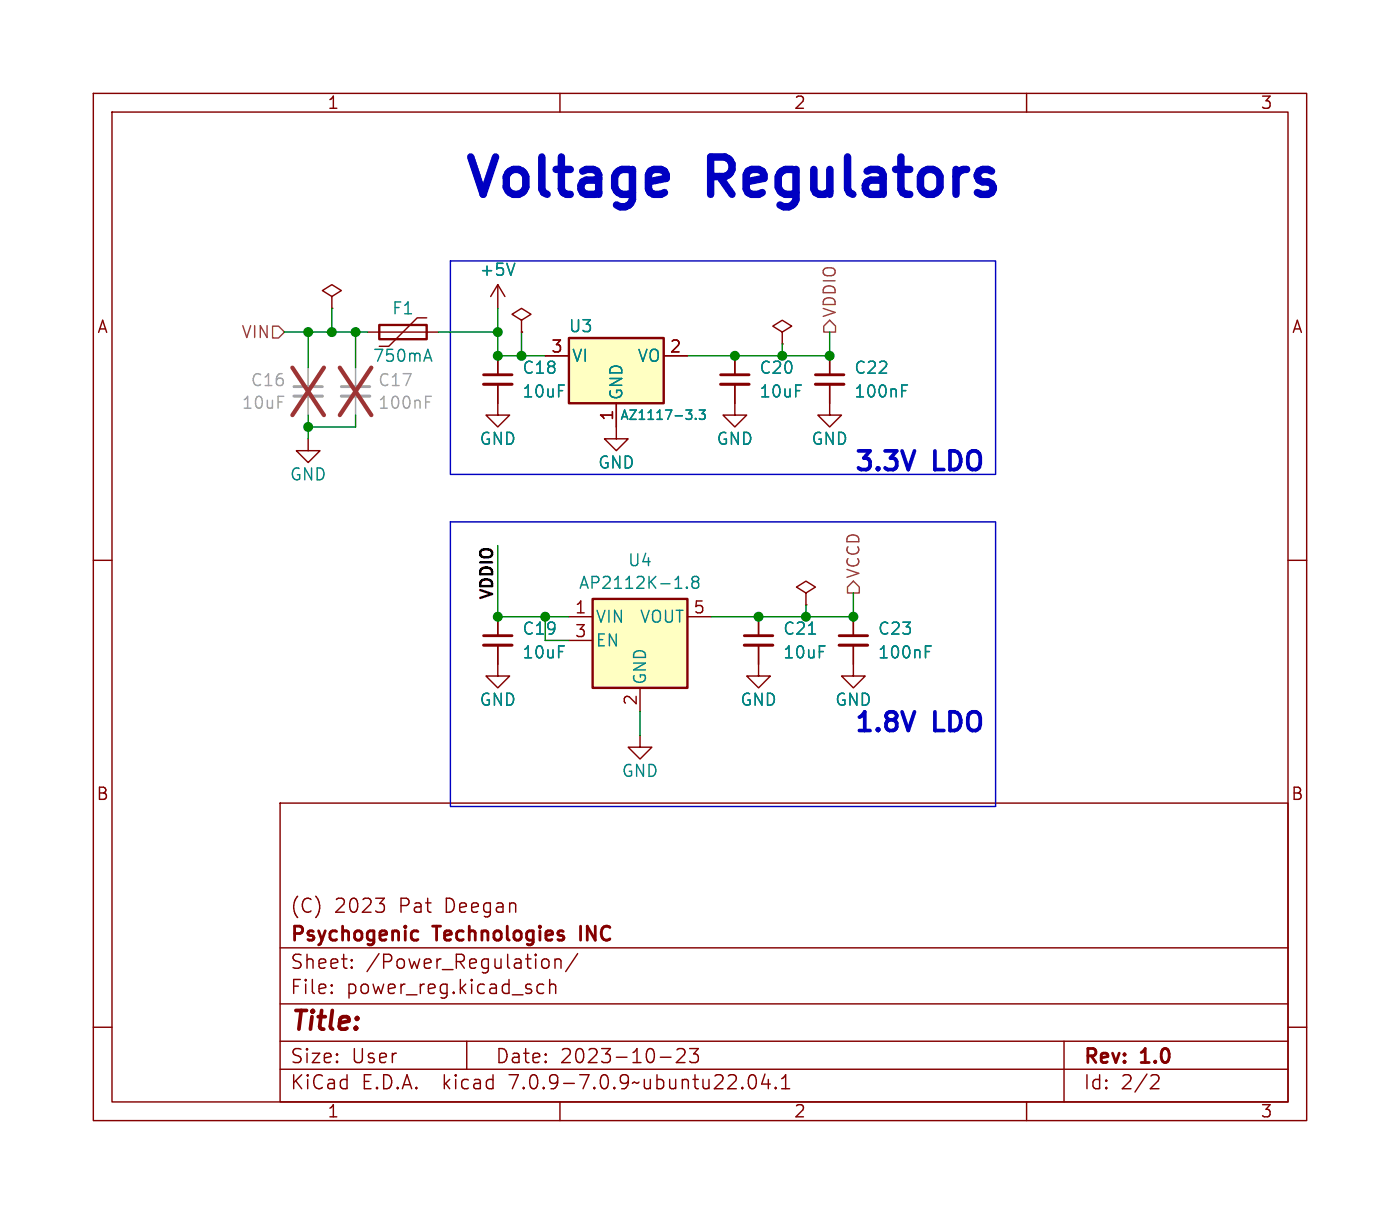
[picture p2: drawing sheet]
<svg xmlns="http://www.w3.org/2000/svg" width="150mm" height="130mm" viewBox="0 0 150 130" stroke-linecap="round" stroke-linejoin="round" font-family="sans-serif">
<g fill="none" stroke="#840000" stroke-width=".15">
<path d="M10 10h130v110h-130zM12 12h126v106h-126zM60 10v2M110 10v2M35.6 31.8l1-.7-1-.6-1.1 .6 1.1 .7v1.2M35.6 33h.1M39.4 35.6h7.6M45.7 34h-1l-3 3.1h-1.1M53.3 30.5l-.7 1.3M53.3 30.5v2.5M53.3 38.1v2M53.3 30.5l.8 1.3"/>
<path d="M55.9 34.3l1-.6-1-.7-1 .7 1 .6v1.3M55.9 35.6h.1M58.4 38.1h2.6M71.1 38.1h2.6M78.7 38.1v2M83.8 35.6l1-.7-1-.6-1 .6 1 .7v1.2M83.8 36.8h.1M88.9 38.1v2M10 60h2M33 47v1.3h1.3l-1.3 1.2-1.3-1.2h1.3M53.3 41.1v3.4h1.3l-1.3 1.2-1.2-1.2h1.2M66 43.2v3.8h1.3l-1.3 1.3-1.2-1.3h1.2"/>
<path d="M78.7 41.1v3.4h1.3l-1.3 1.2-1.2-1.2h1.2M88.9 41.1v3.4h1.3l-1.3 1.2-1.3-1.2h1.3M138 60h2M53.3 69.1v3.3h1.3l-1.3 1.3-1.2-1.3h1.2M53.3 66v2.1M61 66h2.5M61 68.6h2.5M68.6 78.7v1.3h1.2l-1.2 1.3-1.3-1.3h1.3M68.6 73.7v2.5M73.7 66h2.5M81.3 69.1v3.3h1.2l-1.2 1.3-1.3-1.3h1.3M81.3 66v2.1"/>
<path d="M86.4 63.5l1-.6-1-.7-1.1 .7 1.1 .6v1.3M86.4 64.8h.1M91.4 69.1v3.3h1.3l-1.3 1.3-1.2-1.3h1.2M91.4 66v2.1M30 86h108v32h-108zM40.3 96.2h.9l-.5 .6M41.1 96.9l.1 .1-.1 .5M10 110h2M30 114.5h108M30 111.5h108M30 107.5h108M30 101.5h108"/>
<path d="M35.5 106.2l.1 .1-.1 .1M35.5 106.2v.1v.1M35.5 105.5v.1M35.5 106.2v.2M35.5 105.5h.1l-.1 .1M37.7 103.5l.1 .1-.1 .1M37.7 103.5l-.1 .1 .1 .1M37.7 102.8v.1M37.7 103.5v.2M37.7 102.8h.1l-.1 .1M37.7 102.8h-.1l.1 .1M50 111.5v3"/>
<path d="M58.2 102.8a.41 .41 0 0 1 .6 .2v.4a.41 .41 0 0 1-.6 .2M58.3 105.5l-.5-.1-.3 .3v.4l.2 .2 .1 .1 .5-.1M58.9 105.5a.37 .37 0 0 1 .6 .1v.8M58.9 104.9v1.5M59.5 102.8a.37 .37 0 0 1 .6 .1v.8M59.5 102.7v1M60 118v2M61.9 102.1l-1.3 1.9M70.8 113.2h1.1M72.5 112.4l.3-.1h.3a.41 .41 0 0 1 .2 .6l-.8 .9h.9M73.9 112.3h.9l-.5 .6a.41 .41 0 0 1 .5 .2v.4l-.1 .2-.6 .1-.2-.2M80.3 115.2a.36 .36 0 0 1 .4-.1 .36 .36 0 0 1 .3 .3 .88 .88 0 0 1-.3 1.2 .38 .38 0 0 1-.4-.3 1.28 1.28 0 0 1 0-1.1z"/>
<path d="M82 115l-.4 1.1h.9M82.3 115.6v1M83.1 116.4l.1 .1-.1 .1M83.1 116.4l-.1 .1 .1 .1M83.1 116.4v.2M83.8 116.6h.8M83.8 115.5l.4-.4v1.5M110 118v2M114 111.5v6.5M123.5 115.1h.4a.41 .41 0 0 1 .2 .6l-.8 .9h.9M138 110h2"/>
</g>
<path d="M51.8 40.1h3.1M77.2 40.1h3.1M87.4 40.1h3M51.8 68.1h3.1M79.8 68.1h3M89.9 68.1h3.1M44.4 99.7h.4M62.2 99.2v1.5M44.8 100.6l-.4 .1" fill="none" stroke="#840000" stroke-width=".3"/>
<path d="M40.6 34.8h5.1v1.5h-5.1zM61 36.2h10.1v7h-10.1zM63.5 64.1h10.2v9.6h-10.2z" fill="none" stroke="#840000" stroke-width=".25"/>
<g fill="none" stroke="#008484" stroke-width=".15">
<path d="M45.5 38.3h.6M45.8 37.4l.5 1.3M55.2 28.2l-.5 1.3M73.5 43.9h.6l-.3 .4M74.1 44.4v.4M74.5 44.8v.1M74.9 43.9h.6l-.3 .4 .3 .1v.4l-.1 .1h-.3l-.2-.1M96.6 41.8h.5M96.6 41.2h.6M72.3 63h.8M73.6 62.9h.1l-.1 .1M73.6 62.9h-.1l.1 .1"/>
<path d="M73.6 62.9v.1M74.4 62.3l-.3 .2v.3l.3 .2 .3-.1 .2-.1-.1-.4-.2-.1M74.4 62.3l-.3-.3 .1-.2 .2-.1 .3 .1a.26 .26 0 0 1 .2 .3 .26 .26 0 0 1-.3 .2M74.4 62.3h.2M86.7 67.9h.7M99.2 69.8h.4M99.2 69.2h.6"/>
</g>
<path d="M31.5 42.4h3M36.6 42.4h3" fill="none" stroke="#a1a1a1" stroke-width=".33"/>
<path d="M31.5 41.4h3M36.6 41.4h3" fill="none" stroke="#a1a1a1" stroke-width=".3"/>
<path d="M33 39.4v2M38.1 39.4v2M33 42.4v2.1M38.1 42.4v2.1M45.6 43h.4M45.6 42.4h.6" fill="none" stroke="#a1a1a1" stroke-width=".15"/>
<path d="M31.3 39.4l3.4 5.1M34.7 39.4l-3.4 5.1M36.4 39.4l3.4 5.1M39.8 39.4l-3.4 5.1" fill="none" stroke="#9d3333" stroke-width=".46"/>
<path d="M51.8 41.1h3.1M77.2 41.1h3.1M87.4 41.1h3M51.8 69.1h3.1M79.8 69.1h3M89.9 69.1h3.1" fill="none" stroke="#840000" stroke-width=".33"/>
<g fill="#ffffc2" stroke="#ffffc2" stroke-width=".11">
<path d="M63.5 64.1h10.2v9.6h-10.2z"/>
<path d="M61 36.2h10.1v7h-10.1z"/>
</g>
<path d="M29.2 34.9h.6l.7 .7-.7 .6h-.6zM88.9 34.3l.6 .6v.7h-1.2v-.7zM91.4 62.2l.7 .7v.6h-1.3v-.6z" fill="none" stroke="#848400" stroke-width=".15"/>
<path d="M48.3 27.9h58.4v22.9h-58.4zM48.3 55.9h58.4v30.5h-58.4z" fill="none" stroke="#0000c2" stroke-width=".15"/>
<g fill="none" stroke="#008400" stroke-width=".15">
<path d="M30.5 35.6h8.9M33 35.6v3.8M35.6 33v2.6M38.1 35.6v3.8M47 35.6h6.3M53.3 33v5.1h5.1M55.9 35.6v2.5M83.8 36.8v1.3M88.9 35.6v2.5h-15.2M33 44.5v2.5M38.1 44.5v1.2h-5.1M53.3 58.4v7.6h7.7"/>
<path d="M58.4 66v2.6h2.6M68.6 76.2v2.5M86.4 64.8v1.2M91.4 63.5v2.5h-15.2"/>
</g>
<g fill="#008400" stroke="#008400" stroke-width=".15">
<circle cx="86.4" cy="66" r=".46"/>
<circle cx="81.3" cy="66" r=".46"/>
<circle cx="58.4" cy="66" r=".46"/>
<circle cx="33" cy="45.7" r=".46"/>
<circle cx="55.9" cy="38.1" r=".46"/>
<circle cx="53.3" cy="38.1" r=".46"/>
<circle cx="53.3" cy="35.6" r=".46"/>
<circle cx="38.1" cy="35.6" r=".46"/>
<circle cx="33" cy="35.6" r=".46"/>
<circle cx="35.6" cy="35.6" r=".46"/>
<circle cx="91.4" cy="66" r=".46"/>
<circle cx="88.9" cy="38.1" r=".46"/>
<circle cx="53.3" cy="66" r=".46"/>
<circle cx="78.7" cy="38.1" r=".46"/>
<circle cx="83.8" cy="38.1" r=".46"/>
</g>
<g font-size="5.6" fill="#0000c2">
<text x="49.5" y="21.3">Voltage</text>
<text x="76.3" y="21.3">Regulators</text>
</g>
<g font-size="2.8" fill="#0000c2">
<text x="91.4" y="50.6">3.3V</text>
<text x="100.2" y="50.6">LDO</text>
<text x="91.4" y="78.5">1.8V</text>
<text x="100.2" y="78.5">LDO</text>
</g>
<text font-size="2.8" fill="#840000" x="31" y="110.9">Title:</text>
<g font-size="2.1" fill="#840000">
<text x="31" y="101.2">Psychogenic</text>
<text x="31" y="98">(C)</text>
<text x="35.8" y="98">2023</text>
<text x="42.8" y="98">Pat</text>
<text x="46.6" y="101.2">Technologies</text>
<text x="47.8" y="98">Deegan</text>
<text x="62.9" y="101.2">INC</text>
<text x="31" y="106.7">File:</text>
<text x="31" y="104">Sheet:</text>
<text x="37.1" y="106.7">power_reg.kicad_sch</text>
<text x="39.2" y="104">/Power_Regulation/</text>
<text x="31" y="116.9">KiCad</text>
<text x="31" y="114.1">Size:</text>
<text x="37.7" y="114.1">User</text>
<text x="38.7" y="116.9">E.D.A.</text>
<text x="47.6" y="116.9">kicad</text>
<text x="53" y="114.1">Date:</text>
<text x="54.9" y="116.9">7.0.9-7.0.9~ubuntu22.04.1</text>
<text x="60" y="114.1">2023-10-23</text>
<text x="116" y="114.3">Rev:</text>
<text x="116" y="116.9">Id:</text>
<text x="120.1" y="116.9">2/2</text>
<text x="122.4" y="114.3">1.0</text>
</g>
<g font-size="1.8" fill="#840000">
<text x="35" y="11.9">1</text>
<text x="85" y="11.9">2</text>
<text x="135" y="11.9">3</text>
<text x="10.3" y="35.9">A</text>
<text x="138.4" y="35.9">A</text>
<text x="59" y="37.8">3</text>
<text x="71.7" y="37.8">2</text>
<text x="65.8" y="45.2" transform="rotate(-90 65.8 45.2)">1</text>
<text x="61.5" y="65.8">1</text>
<text x="74.2" y="65.8">5</text>
<text x="61.5" y="68.3">3</text>
<text x="68.3" y="75.6" transform="rotate(-90 68.3 75.6)">2</text>
<text x="10.3" y="85.9">B</text>
<text x="138.3" y="85.9">B</text>
<text x="35" y="119.9">1</text>
<text x="85" y="119.9">2</text>
<text x="135" y="119.9">3</text>
</g>
<g font-size="1.8" fill="#008484">
<text x="51.3" y="29.8">+5V</text>
<text x="41.9" y="33.9">F1</text>
<text x="60.9" y="35.8">U3</text>
<text x="39.9" y="39">750mA</text>
<text x="55.9" y="40.2">C18</text>
<text x="61.2" y="39">VI</text>
<text x="68.2" y="39">VO</text>
<text x="81.3" y="40.2">C20</text>
<text x="91.4" y="40.2">C22</text>
<text x="51.3" y="47.9">GND</text>
<text x="55.9" y="42.8">10uF</text>
<text x="66.9" y="42.9" transform="rotate(-90 66.9 42.9)">GND</text>
<text x="76.7" y="47.9">GND</text>
<text x="81.3" y="42.8">10uF</text>
<text x="86.9" y="47.9">GND</text>
<text x="91.4" y="42.8">100nF</text>
<text x="31" y="51.7">GND</text>
<text x="64" y="50.4">GND</text>
<text x="61.9" y="63.3">AP2112K-1.8</text>
<text x="67.2" y="60.9">U4</text>
<text x="55.9" y="68.2">C19</text>
<text x="55.9" y="70.7">10uF</text>
<text x="63.8" y="66.9">VIN</text>
<text x="63.8" y="69.4">EN</text>
<text x="68.5" y="66.9">VOUT</text>
<text x="83.8" y="68.2">C21</text>
<text x="83.8" y="70.7">10uF</text>
<text x="94" y="70.7">100nF</text>
<text x="94" y="68.2">C23</text>
<text x="51.3" y="75.8">GND</text>
<text x="69.4" y="73.4" transform="rotate(-90 69.4 73.4)">GND</text>
<text x="79.2" y="75.8">GND</text>
<text x="89.4" y="75.8">GND</text>
<text x="66.5" y="83.4">GND</text>
</g>
<g font-size="1.8" fill="#848400">
<text x="89.8" y="34.1" transform="rotate(-90 89.8 34.1)">VDDIO</text>
<text x="25.8" y="36.4">VIN</text>
<text x="92.3" y="62" transform="rotate(-90 92.3 62)">VCCD</text>
</g>
<g font-size="1.8" fill="#a1a1a1">
<text x="26.8" y="41.6">C16</text>
<text x="40.4" y="41.6">C17</text>
<text x="25.8" y="44">10uF</text>
<text x="40.4" y="44">100nF</text>
</g>
<text font-size="1.8" x="52.9" y="64.5" transform="rotate(-90 52.9 64.5)">VDDIO</text>
<text font-size="1.4" fill="#008484" x="66.4" y="45.2">AZ1117-3.3</text>
</svg>
